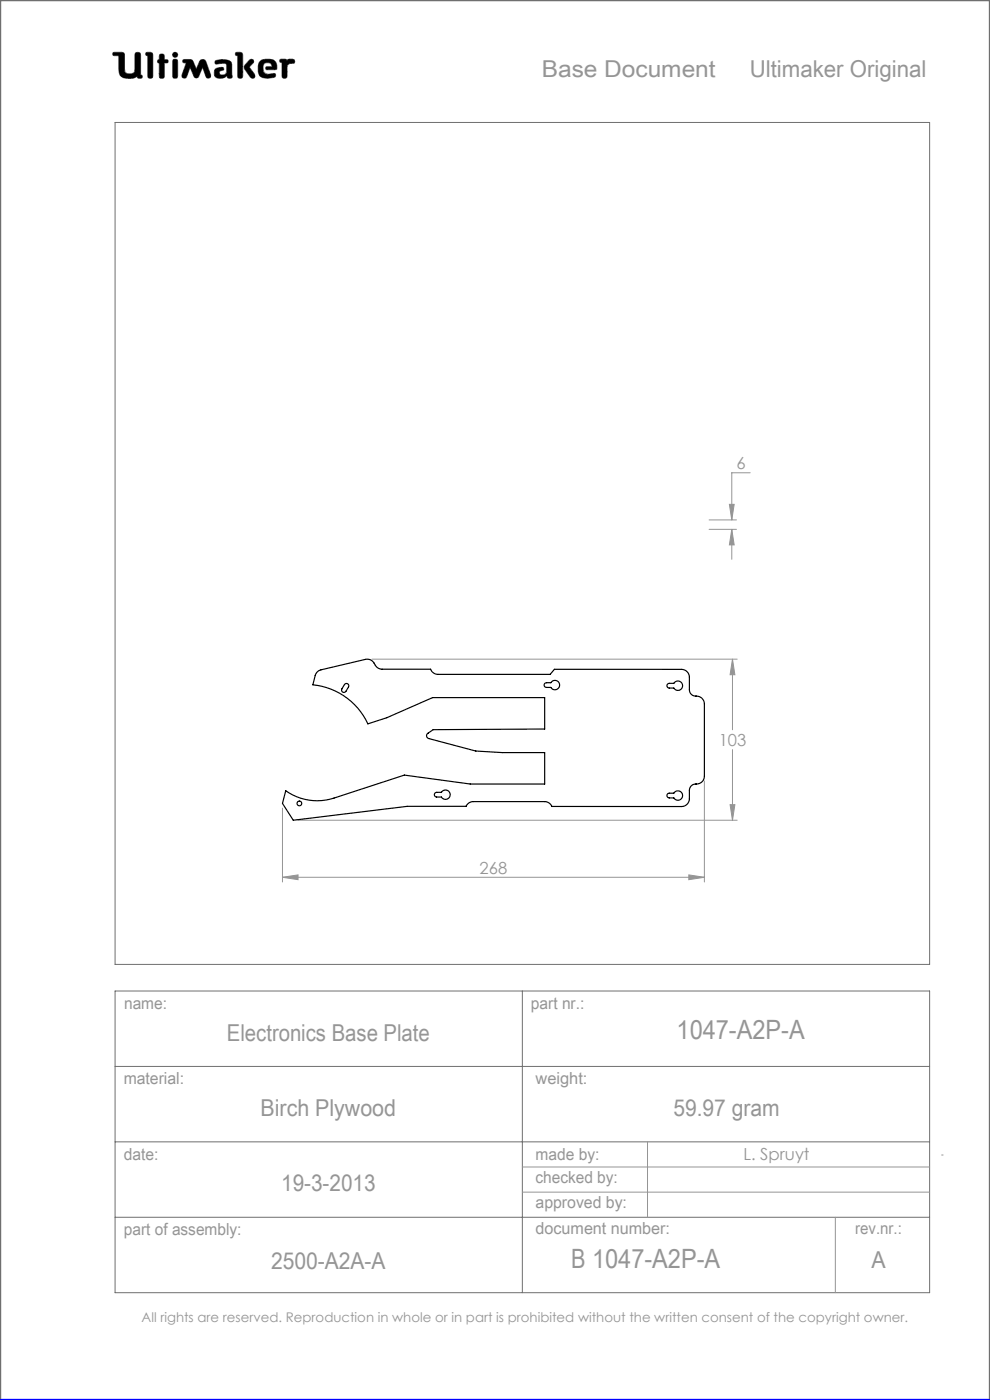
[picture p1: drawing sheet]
<svg xmlns="http://www.w3.org/2000/svg" width="210mm" height="297mm" viewBox="0 0 210 297" stroke-linecap="round" stroke-linejoin="round" font-family="sans-serif">
<g fill="none" stroke="#6f6f6f" stroke-width=".21">
<path d="M24 11.1h1.8l.5 .2 .2 4a1.62 1.62 0 0 0 2 0l.2-4a.65 .65 0 0 1 .7-.2 .65 .65 0 0 1 .4 .6v4.2l.3 .1-.1 .6a.65 .65 0 0 1-.9-.3 4 4 0 0 1-3 .2l-.6-.5-.2-.6-.1-3.6h-1.2l-.1-.3zM29.1 16.2v.1M31 11.1l1.2 .1 .2 .4v4.8a.59 .59 0 0 1-.7 .2 .59 .59 0 0 1-.4-.5v-4.3l-.4-.1zM33.8 13.4h.1M33.8 12.6h.1M33.8 12.6l-.3 .1-.1 .3 .1 .3 .3 .1M33.8 12.6v-1a.59 .59 0 0 1 .7-.1 .59 .59 0 0 1 .4 .5v.6l.6 .1a.4 .4 0 0 1 0 .6l-.6 .1-.1 3.1a.59 .59 0 0 1-.6 .1 .59 .59 0 0 1-.4-.5v-2.7M36.8 12.6h.7l.2 .5v3l-.2 .4-.3 .1-.4-.1-.2-.4v-3zM38.9 12.7l1.3-.1 .6 .2 .8 1.9 .9-2 .6-.1 .4 .1 1.2 3.2v.5l-.4 .2-.4-.1-.9-2.2-.9 2-.5 .3-.3-.2-1-2.1-.7 1.9-.3 .4-.5-.1-.2-.1v-.5l.9-2.6-.7-.1zM42.1 16.2h.1M45.7 12.9a3.6 3.6 0 0 1 3.3 .3l.2 .5v2.1a.53 .53 0 0 1-.2 .8l-.7-.1-.2-.4a1.97 1.97 0 0 1-2.5 .2 1.34 1.34 0 0 1 .4-1.8l1.3-.2 .1 .6a.74 .74 0 0 0-.9 .7 .95 .95 0 0 0 1.4 .1l.2-.6-.1-1.5a2.7 2.7 0 0 0-2 0l-.4-.2zM50.1 11.1l1.2 .1 .2 .4-.1 4.8a.59 .59 0 0 1-.6 .2 .59 .59 0 0 1-.4-.5v-4.3l-.4-.1z"/>
<path d="M52.9 12.8l.4-.2 .4 .1 .1 .4-.9 1.1 1.1 1.5 .1 .6-.2 .3h-.4a5.9 5.9 0 0 1-1.7-2.3l.2-.5zM56.6 14.8h.1M56.6 14.8l-.3-.3 .2-.3 1.2-.1-.2-.5a1.04 1.04 0 0 0-1.7 .5l.2 1.3 .8 .4M56.6 14.8h1.7l.4-.2a1.66 1.66 0 0 0-1.5-2l-1.7 .1a2.65 2.65 0 0 0-.3 3.5 3.5 3.5 0 0 0 3.2 .1l.1-.3-.2-.4-1.5 .2M56.8 15.8h.1M59.5 12.6h1.1l.3 .2a1.21 1.21 0 0 1 1.5-.1l.1 .6-1 .2-.6 .4-.1 2.5a.59 .59 0 0 1-.6 .2 .59 .59 0 0 1-.4-.5v-2.8l-.4-.2zM24.4 26h172.8v178.6h-172.8zM24.4 210.2h172.8v64h-172.8zM110.8 210.2v64M24.4 226.2h172.8M24.4 242.2h172.8M24.4 258.2h172.8"/>
<circle cx="37.2" cy="11.6" r=".56"/>
</g>
<path d="M0 297v-297h210v297" fill="none" stroke="#6f6f6f" stroke-width=".5"/>
<g fill="none" stroke="#959595" stroke-width=".21">
<path d="M150.4 112.3h5.8M150.4 110.3h5.8M154.7 107h1l-.5 3.3zM155.2 112.3l.5 3.3h-1zM155.2 112.3v6.3M159.1 100.3h-3.9v10M78.9 139.8h77.5M155.4 139.8v15M155.4 139.8l.5 3.3h-1zM155.4 159v15M59.9 171.4v15.7M63.2 174h93.2"/>
<path d="M149.4 165.7v21.4M154.9 170.7h1l-.5 3.3zM59.9 186.1l3.3-.5v1zM59.9 186.1h89.5M146.1 185.6l3.3 .5-3.3 .5zM110.8 247.6h86.4M110.8 252.9h86.4M137.4 242.2v16M177.2 258.2v16M199.7 245h.4"/>
</g>
<path d="M0 297h210" fill="none" stroke="#00f" stroke-width=".5"/>
<path d="M45.7 12.9l-.1 .4 .2 .3 1.7-.2 .6 .2-.1 1.8-.2 .4-.5 .1a.54 .54 0 0 1-.8-.5 .54 .54 0 0 1 .8-.5l.2-.1-.1-.4-.4-.1a1.31 1.31 0 0 0-1.5 .9 1.14 1.14 0 0 0 .3 1.2 1.14 1.14 0 0 0 1.2 .2l.8-.3a.23 .23 0 0 1 .3-.2 .23 .23 0 0 1 .2 .4 .58 .58 0 0 0 .8 .1 .58 .58 0 0 0 .1-.9v-2a1.32 1.32 0 0 0-1.7-1.1zM50 11.2v.5l.4 .1v4.5l.2 .3h.6l.3-.4v-4.7l-.4-.4zM53 12.7l-1.1 1.2-.1 .5 1.4 2.1 .6 .1 .3-.3v-.4l-1.2-1.7 .9-.9v-.4l-.3-.3zM55.1 13a2.66 2.66 0 0 0 .3 3.4l1.4 .2 1.3-.2 .4-.3-.2-.5-1.5 .2-.6-.2-.3-.4-.1-.9a.98 .98 0 0 1 .7-1 .98 .98 0 0 1 1.1 .5l.1 .3-1.2 .1-.1 .4 .2 .2h1.6a.49 .49 0 0 0 .5-.2 .49 .49 0 0 0 0-.6 1.57 1.57 0 0 0-2-1.4h-.9zM59.4 12.6v.5l.4 .2v3l.3 .3h.5l.3-.4v-2.3l.6-.4 .9-.1 .1-.6-.4-.3-.9 .1-.3 .2-.3-.2zM36.7 12.6l-.1 3.7 .2 .3h.6l.3-.4v-3.3l-.3-.3zM36.6 11.6a.56 .56 0 0 0 1.1 0 .56 .56 0 0 0-1.1 0zM33.9 11.6l-.1 1-.3 .2-.1 .3 .4 .3v3l.2 .2h.5l.3-.1 .1-.3v-2.8l.7-.1 .1-.4-.2-.2-.6-.1-.2-1.1zM31 11.2l-.1 .5 .4 .1 .1 4.5 .2 .3h.5l.3-.4v-4.7l-.4-.4zM38.8 12.7v.6h.7l-.9 2.7 .2 .5 .4 .1 .3-.2 .8-2.1 .9 2 .2 .2h.4l.3-.2 .9-2 .8 2.1 .5 .2 .4-.3v-.4l-1-2.8-.3-.4-.5-.1-.4 .2-.9 1.9-.9-2-.5-.1zM24 11.2l-.1 .3 .2 .3h1.1v2.7a1.73 1.73 0 0 0 2.1 2.1 2.42 2.42 0 0 0 1.8-.4l.3 .4h.6l.2-.3-.1-.3-.3-.1v-4.3l-.1-.3-.2-.2h-.6l-.3 .4v3.4a.89 .89 0 0 1-1.3 .8 .81 .81 0 0 1-.9-1.1l-.1-3.3-.5-.2z" fill-rule="evenodd" fill="#000"/>
<g fill="#959595">
<path d="M59.9 186.1l3.3-.5v1zM146.1 185.6l3.3 .5-3.3 .5zM155.2 112.3l.5 3.3h-1zM154.7 107h1l-.5 3.3z"/>
<path d="M155.4 139.8l.5 3.3h-1zM154.9 170.7h1l-.5 3.3z"/>
</g>
<g fill="none" stroke="#000" stroke-width=".25">
<path d="M67.3 142.5l.8-.4 9.4-2.2a1.96 1.96 0 0 1 2.2 1.4l.5 .4 .9 .3h10.2a1.67 1.67 0 0 0 1.6 1.1h23.8l.9-1.1h27a1.67 1.67 0 0 1 1.6 1.7v2.6a1.49 1.49 0 0 0 1.9 1.4l.6 .3 .4 .4 .3 .9v15.4a1.78 1.78 0 0 1-2.1 1.7l-.5 .2-.5 .5-.1 2.3a1.67 1.67 0 0 1-1.6 1.7h-27.5a1.67 1.67 0 0 0-1.6-1h-15.1a1.67 1.67 0 0 0-1.5 1h-12.5l-24.2 2.9-2.3-3.6 .7-2.7a11.5 11.5 0 0 0 10.2 1.6l15-4.9 13.9 1.9h15.8v-6.6h-8.9l-5.7-.4-10-2.6a.61 .61 0 0 1-.4-.6 .61 .61 0 0 1 .3-.6l1.1-.7 23.6-.1v-6.7h-23.7l-9.7 4.3-4.1 1.3a14.4 14.4 0 0 0-11.6-8.3l.5-2.2zM73.2 145.1h.6l.2 .3-.1 .3-.5 1a.5 .5 0 0 1-.7 .1 .5 .5 0 0 1-.2-.7zM115.6 145l1.2-.2a1 1 0 0 1 1.6-.2 1 1 0 0 1 0 1.5 1 1 0 0 1-1.6-.3h-1.1l-.3-.5zM141.6 145.1l.4-.1h.9a1 1 0 0 1 1.5-.3 1 1 0 0 1 0 1.5 1 1 0 0 1-1.5-.2l-1.1-.1-.3-.2zM92.3 168.2l.3-.1h1a1 1 0 0 1 1.5-.3 1 1 0 0 1 0 1.6 1 1 0 0 1-1.5-.3h-1.2l-.2-.3zM141.6 168.4l.4-.1h.9a1 1 0 0 1 1.5-.3 1 1 0 0 1 0 1.5 1 1 0 0 1-1.5-.2l-1.1-.1-.3-.4z"/>
<circle cx="63.5" cy="170.4" r=".5"/>
</g>
<g font-size="5.6" fill="#959595">
<text x="143.5" y="220.3">1047-A2P-A</text>
<text x="121.1" y="269.1">B 1047-A2P-A</text>
</g>
<g font-size="4.9" fill="#959595">
<text x="114.9" y="16.3">Base Document</text>
<text x="159" y="16.3">Ultimaker Original</text>
<text x="48.1" y="220.9">Electronics Base Plate</text>
<text x="55.3" y="236.7">Birch Plywood</text>
<text x="142.8" y="236.7">59.97 gram</text>
<text x="59.6" y="252.7">19-3-2013</text>
<text x="57.5" y="269.3">2500-A2A-A</text>
<text x="184.9" y="269.1">A</text>
</g>
<g font-size="3.5" fill="#959595">
<text x="156.2" y="99.5">6</text>
<text x="152.4" y="158.3">103</text>
<text x="101.7" y="185.3">268</text>
<text x="26.3" y="214.1">name:</text>
<text x="112.6" y="214">part nr.:</text>
<text x="26.2" y="229.9">material:</text>
<text x="113.6" y="229.9">weight:</text>
<text x="26.3" y="246">date:</text>
<text x="113.6" y="246">made by:</text>
<text x="113.6" y="251.1">checked by:</text>
<text x="157.7" y="246.2">L. Spruyt</text>
<text x="113.6" y="256.3">approved by:</text>
<text x="26.3" y="262">part of assembly:</text>
<text x="113.6" y="261.8">document number:</text>
<text x="181.4" y="261.9">rev.nr.:</text>
</g>
<text font-size="2.8" fill="#959595" x="30" y="280.4">All rights are reserved. Reproduction in whole or in part is prohibited without the written consent of the copyright owner.</text>
</svg>
